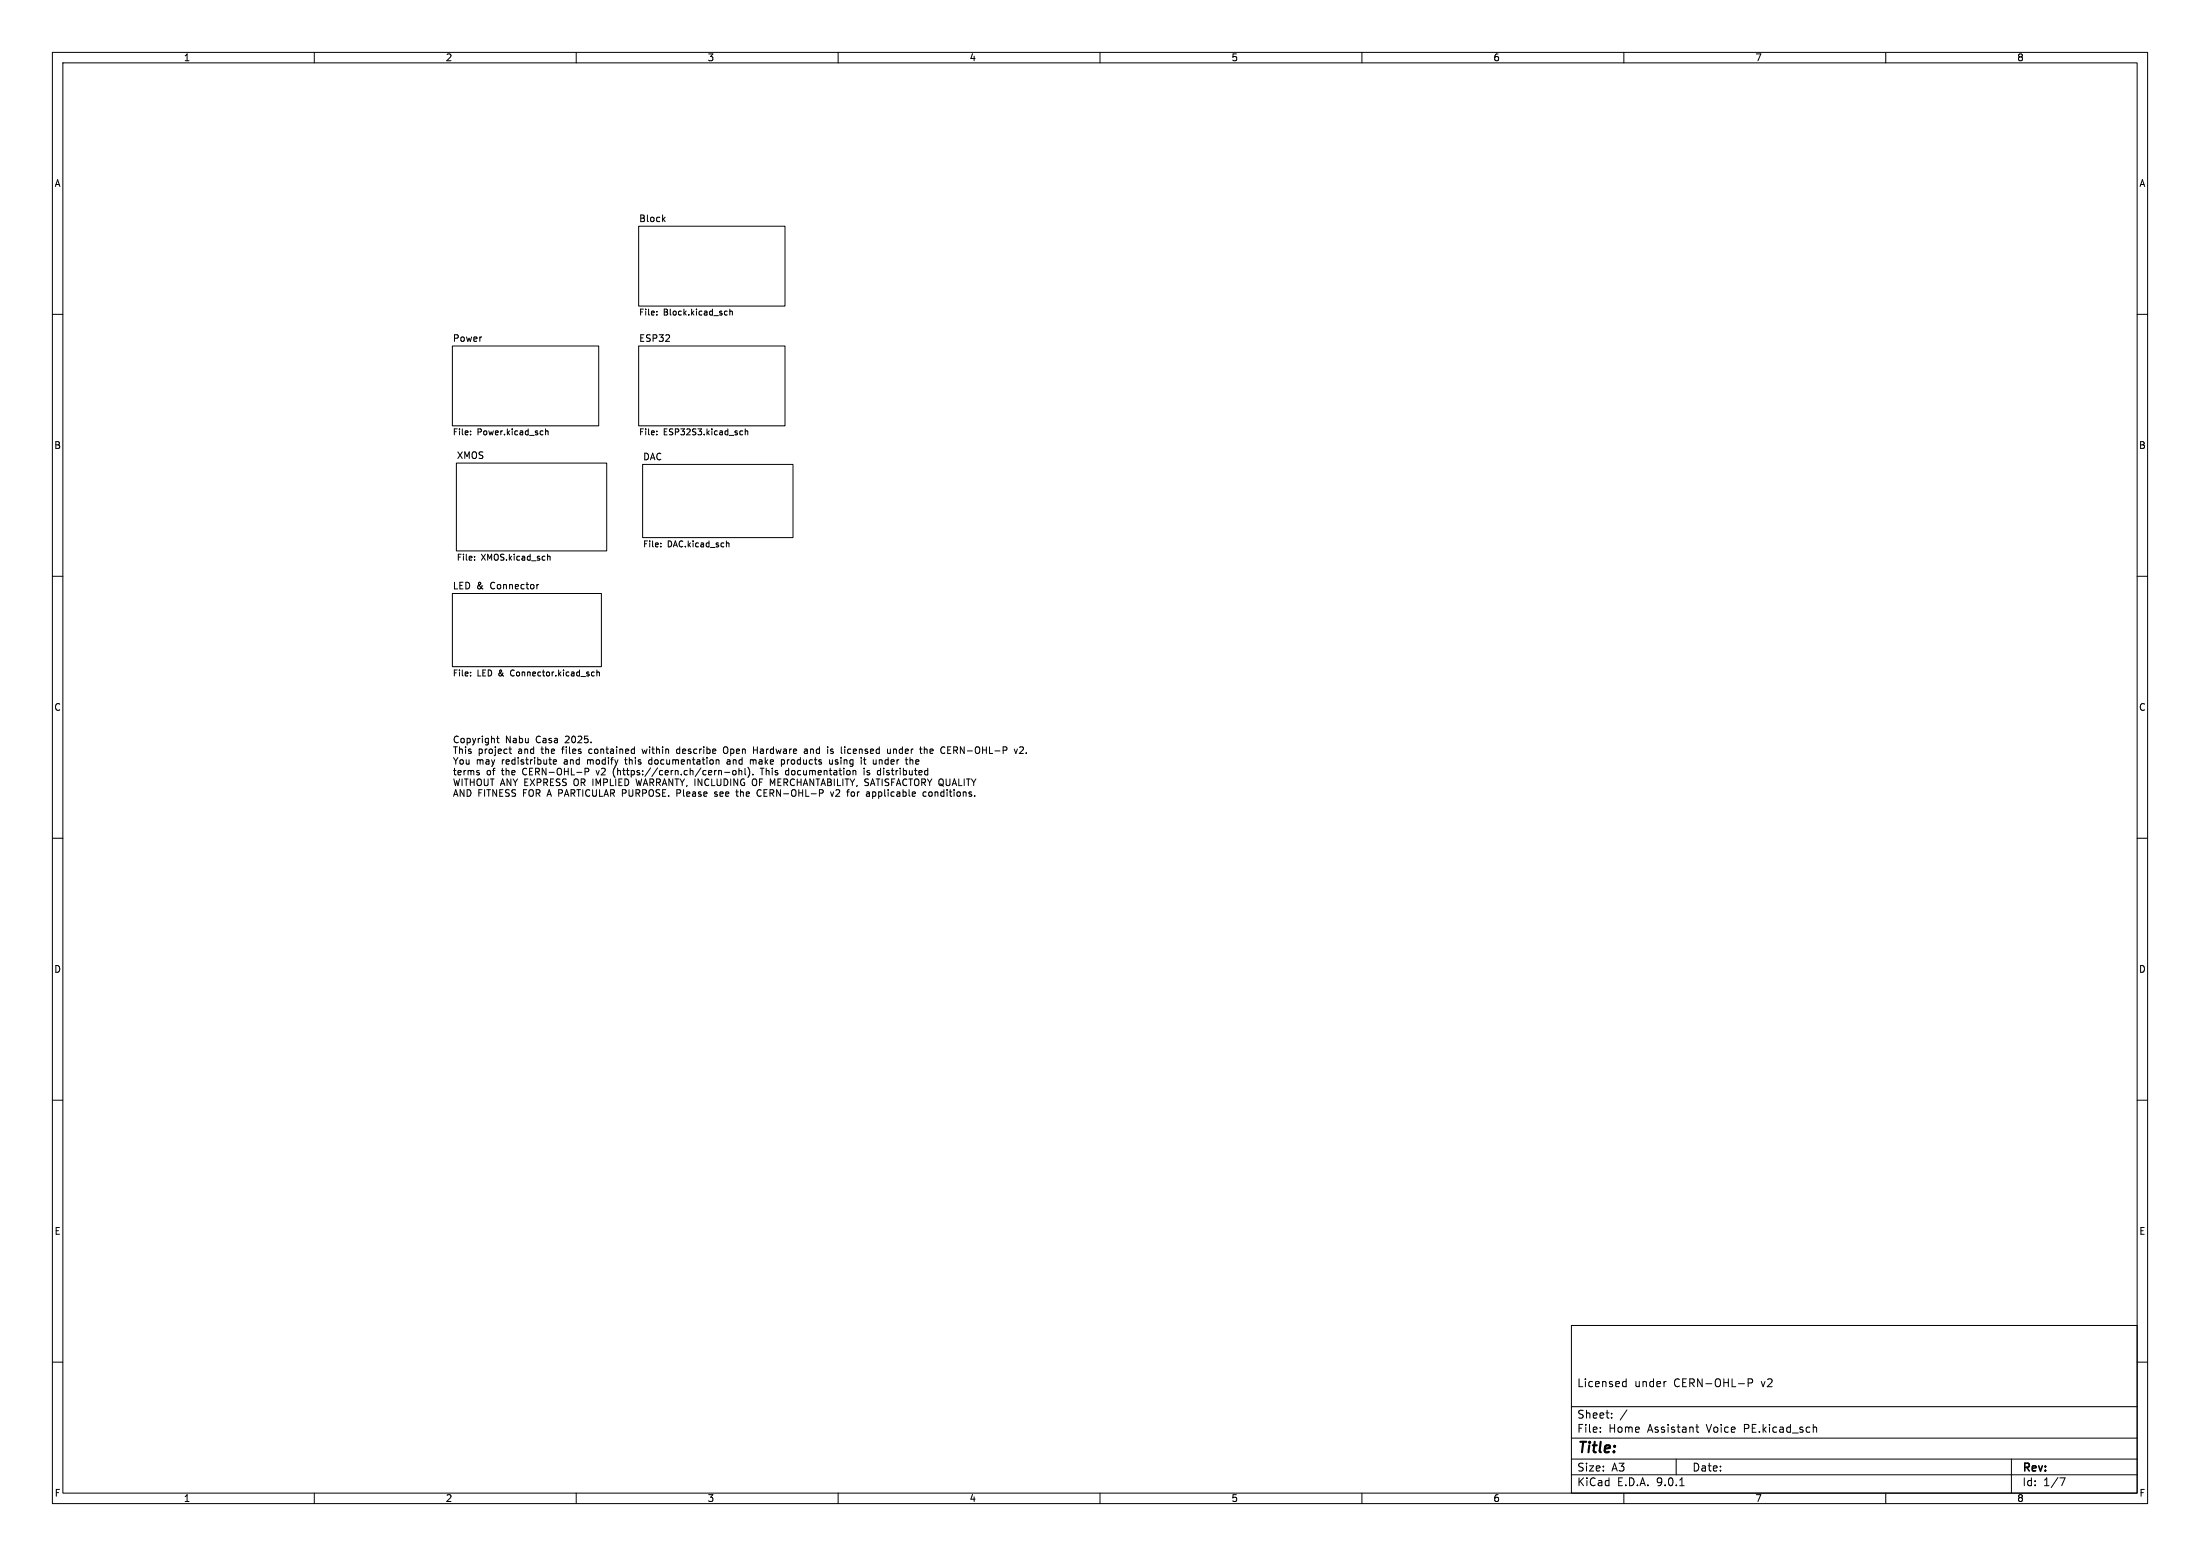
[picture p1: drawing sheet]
<svg xmlns="http://www.w3.org/2000/svg" width="420mm" height="297mm" viewBox="0 0 420 297" stroke-linecap="round" stroke-linejoin="round" font-family="sans-serif">
<g fill="none" stroke="#000" stroke-width=".19">
<path d="M10 10h400v277h-400zM12 12h396v273h-396zM60 10v2M110 10v2M160 10v2M210 10v2M260 10v2M310 10v2M360 10v2M121.9 43.2h28v15.2h-28zM125.4 59.4v.1M126.6 41.8l.4 .5"/>
<path d="M127 41.5l-.5 .4M138.5 59.4h.3M139.3 59.5l.5-.1v.7M139.3 59v1.1M10 60h2M86.4 66h27.9v15.3h-27.9zM121.9 66h28v15.3h-28zM125.4 60v.1M138.8 60.1h-.3M408 60h2M87.1 88.4h28.7v16.8h-28.7zM89.8 82.9v.1"/>
<path d="M89.8 82.3v.1M103.6 82.2l.1 .1M103.7 82.9l-.1 .1M104.1 81.9v1.1M104.1 82.3h.5v.7M122.7 88.6h28.7v14h-28.7zM125.4 82.3v.1M125.4 82.9v.1M141.5 82.2l.3 .1M141.8 82.9l-.3 .1M142.3 82.3h.4l.1 .7M142.3 81.9v1.1"/>
<path d="M10 110h2M86.4 113.3h28.4v14h-28.4zM90.6 106.8v.1M90.6 106.2v.1M102.8 111.6l-.3 .2M104.5 105.8v1.1M104.5 106.3l.5-.1v.7M126.2 104.3v.1M126.2 103.7v.1M138.7 103.7h.4l.1 .7M408 110h2M89.8 128.3v.1"/>
<path d="M89.8 128.9v.1M113.1 128.3h.4M113.5 129h-.4M113.9 128.4l.5-.1v.7M113.9 127.9v1.1M10 160h2M91.2 147.5h.3v.2l-.4 .2M94.8 140.9h.5M95 140.5v1.1l.3 .2M97.2 143h.4M97.3 142.6v1l.3 .2M104.8 145h.5"/>
<path d="M105.1 145.9h.2M105.6 145.4l.6-.1v-.2l-.4-.1-.2 .2 .1 .6h.5M112.2 146.6h-.5v1.3M112.4 147.1l-.2 .2h-.5M112.6 143l-.2 .2v.4l.2 .2M117.1 147l.1 1M119.2 145h.5M119.4 144.6l.1 1.2M121.4 148.7l.3 1.3M122.6 143l.2 .8 .2-.6M124.3 145l-.3 .1-.2 .2 .1 .4 .4 .2M129.2 150.7v1.3"/>
<path d="M129.2 151.4h.5M129.8 143h-.4l-.2 .2 .1 .6h.5M136.8 145.1h.4l.1 .8M136.9 151.2h-.3l-.2 .2 .6 .4M137 151.8l-.2 .2-.4-.1M138.3 147.4h1M138.9 142.7l-.2-.1a.43 .43 0 0 0-.6 .4v.4a.43 .43 0 0 0 .3 .4 .43 .43 0 0 0 .5-.2M139 145l-.2 .1M139.4 145.3l-.4 .1-.2 .2 .2 .3 .4-.1M139.9 147.2l.2-.1 .4 .1v.5l-.1 .1-.3 .1-.2-.1zM140.5 151.2h.4M140.8 152h.1"/>
<path d="M141.1 147.2l.2-.1h.3v.8M141.1 146.6v1.3M142.2 146.6v1.1l.2 .2M142.9 146.7a1.5 1.5 0 0 1-.1 1.6M143.7 149.8l.5 .2M143.7 145.1l.1 .1M143.7 147.8v.1M143.8 145.2v.7M143.9 145.1l-.1 .1M143.9 143.2h.7M144.2 148.7l-.5 .2M144.6 142.6v1.2"/>
<path d="M145.3 151.9h-.5M145.5 146.6v1.3M149.3 145l.4 .1 .1 .2-.1 .4-.4 .2M150 147.7l.2 .2 .4-.1M150.2 147.1l-.2 .2M153.6 143h.5v.8M154.1 143.3h-.4l-.2 .2 .2 .3h.4M158.4 145v.8l.3 .1 .2-.2M158.5 151.2l.4 .8 .3-.8M158.6 143h.4M158.6 143.3l.5 .3-.1 .2h-.3M158.9 145v.9"/>
<path d="M159.5 145.8l.1 .1M159.5 145.1v.3M160.2 151.3l-.7 .7h.8M162.3 143h-.4l-.1 .2 .1 .5 .4 .1M162.6 151.2h.3l.2 .1M163.1 151.9l-.2 .1-.3-.1M163.3 147.1l.1 .8M164.8 145h.5M165 146.6v.2M165 147.1v.8M165 144.6v1.1l.3 .2M165.5 147.8l.4 .1"/>
<path d="M165.7 147.1l-.2 .1 .2 .3M166.6 151.9l.4 .1M166.6 151.2v1.2M167 151.2h-.4M167.9 145v.9M168 147.1h.1M168.1 146.6v1.3M168.1 147.8l-.1 .1M168.3 145.1l-.3-.1-.1 .1M170 143.7l-.4 .1M170 143v.8M170.6 143.1l.2-.1h.3v.8"/>
<path d="M170.6 143v.8M173.8 145.1h.4l.1 .8M176.8 143l.2 .2v.6M176.8 151.2h-.4l-.2 .2 .1 .5h.5M177.6 143v.8M178 151.4l-.3-.2h-.3l-.1 .2 .1 .5 .3 .1 .3-.2M178.1 143.3l-.6 .1M180.9 143.8h.6M180.9 142.6h.6M180.9 143.2h.4M193.6 143l.3 .8 .3-.8M194.7 142.7l.4-.1 .3 .3-.8 .9h.8"/>
<path d="M195.9 143.7v.1M408 160h2M10 210h2M408 210h2M300 253h108v32h-108zM10 260h2M300 278.5h108M300 274.5h108M300 268.5h108M305.5 273.2v.2M305.5 272.5v.1M307.7 270.5v.2"/>
<path d="M307.7 269.8v.1M309.9 264.6h.5M309.9 263.8h.5M310.4 263.2v1.5M310.6 269.1l-1.3 1.9M317.9 263.7h.2M320 278.5v3M323.7 272.4h.6M323.9 271.9v1.3l.4 .2M333.7 264l.7-.1 .2-.2-.1-.4-.2-.1h-.6v1.5M346.4 272.4h.2l.2 .2v.8M384 278.5v6.5"/>
<path d="M408 260h2M60 285v2M110 285v2M160 285v2M210 285v2M260 285v2M300 281.5h108M310 285v2M320.7 283.6h.8M360 285v2M393.2 282.1h1l-.6 1.5"/>
</g>
<text font-size="2.8" x="301" y="277.9">Title:</text>
<g font-size="2.1">
<text x="301" y="265">Licensed</text>
<text x="312" y="265">under</text>
<text x="319.6" y="265">CERN-OHL-P</text>
<text x="336.4" y="265">v2</text>
<text x="301" y="273.7">File:</text>
<text x="301" y="271">Sheet:</text>
<text x="307.1" y="273.7">Home</text>
<text x="314.6" y="273.7">Assistant</text>
<text x="326" y="273.7">Voice</text>
<text x="333.2" y="273.7">PE.kicad_sch</text>
<text x="301" y="281.1">Size:</text>
<text x="307.6" y="281.1">A3</text>
<text x="323" y="281.1">Date:</text>
<text x="386" y="281.3">Rev:</text>
<text x="301" y="283.9">KiCad</text>
<text x="308.7" y="283.9">E.D.A.</text>
<text x="316.3" y="283.9">9.0.1</text>
<text x="386" y="283.9">Id:</text>
<text x="390.1" y="283.9">1/7</text>
</g>
<g font-size="1.8">
<text x="35" y="11.9">1</text>
<text x="85" y="11.9">2</text>
<text x="135" y="11.9">3</text>
<text x="185" y="11.9">4</text>
<text x="235" y="11.9">5</text>
<text x="285" y="11.9">6</text>
<text x="335" y="11.9">7</text>
<text x="385" y="11.9">8</text>
<text x="10.3" y="35.9">A</text>
<text x="408.3" y="35.9">A</text>
<text x="121.9" y="42.5">Block</text>
<text x="86.4" y="65.3">Power</text>
<text x="121.9" y="65.3">ESP32</text>
<text x="10.3" y="85.9">B</text>
<text x="87.1" y="87.7">XMOS</text>
<text x="122.7" y="87.9">DAC</text>
<text x="408.2" y="85.9">B</text>
<text x="86.4" y="112.6">LED &amp;</text>
<text x="93.7" y="112.6">Connector</text>
<text x="10.3" y="135.9">C</text>
<text x="408.2" y="135.9">C</text>
<text x="86.4" y="142.1">Copyright</text>
<text x="96.5" y="142.1">Nabu</text>
<text x="102.4" y="142.1">Casa</text>
<text x="108.2" y="142.1">2025.</text>
<text x="86.4" y="144.1">This</text>
<text x="86.4" y="146.1">You</text>
<text x="86.4" y="148.2">terms</text>
<text x="90.9" y="146.1">may</text>
<text x="91.3" y="144.1">project</text>
<text x="92.9" y="148.2">of</text>
<text x="95.9" y="146.1">redistribute</text>
<text x="95.9" y="148.2">the</text>
<text x="99" y="144.1">and</text>
<text x="100" y="148.2">CERN-OHL-P</text>
<text x="103.7" y="144.1">the</text>
<text x="107.8" y="144.1">files</text>
<text x="108" y="146.1">and</text>
<text x="112.6" y="146.1">modify</text>
<text x="113.1" y="144.1">contained</text>
<text x="114.3" y="148.2">v2</text>
<text x="117.7" y="148.2">(https://cern.ch/cern-ohl).</text>
<text x="120" y="146.1">this</text>
<text x="123.5" y="144.1">within</text>
<text x="124.7" y="146.1">documentation</text>
<text x="130.2" y="144.1">describe</text>
<text x="139.4" y="144.1">Open</text>
<text x="139.9" y="146.1">and</text>
<text x="144.5" y="146.1">make</text>
<text x="145.3" y="144.1">Hardware</text>
<text x="146.1" y="148.2">This</text>
<text x="150.6" y="146.1">products</text>
<text x="151" y="148.2">documentation</text>
<text x="155.2" y="144.1">and</text>
<text x="159.8" y="144.1">is</text>
<text x="160" y="146.1">using</text>
<text x="162.6" y="144.1">licensed</text>
<text x="166.2" y="148.2">is</text>
<text x="166.2" y="146.1">it</text>
<text x="168.7" y="146.1">under</text>
<text x="169" y="148.2">distributed</text>
<text x="171.7" y="144.1">under</text>
<text x="175.2" y="146.1">the</text>
<text x="178.2" y="144.1">the</text>
<text x="182.3" y="144.1">CERN-OHL-P</text>
<text x="86.4" y="150.2">WITHOUT ANY EXPRESS</text>
<text x="86.4" y="152.3">AND FITNESS</text>
<text x="100" y="152.3">FOR A PARTICULAR PURPOSE.</text>
<text x="109.8" y="150.2">OR IMPLIED</text>
<text x="122.1" y="150.2">WARRANTY, INCLUDING</text>
<text x="130" y="152.3">Please</text>
<text x="137.5" y="152.3">see</text>
<text x="141.9" y="152.3">the</text>
<text x="144.7" y="150.2">OF MERCHANTABILITY, SATISFACTORY QUALITY</text>
<text x="146" y="152.3">CERN-OHL-P</text>
<text x="160.3" y="152.3">v2</text>
<text x="163.6" y="152.3">for</text>
<text x="167.5" y="152.3">applicable</text>
<text x="178.5" y="152.3">conditions.</text>
<text x="10.3" y="185.9">D</text>
<text x="408.2" y="185.9">D</text>
<text x="10.3" y="235.9">E</text>
<text x="408.3" y="235.9">E</text>
<text x="10.3" y="285.9">F</text>
<text x="35" y="286.9">1</text>
<text x="85" y="286.9">2</text>
<text x="135" y="286.9">3</text>
<text x="185" y="286.9">4</text>
<text x="235" y="286.9">5</text>
<text x="285" y="286.9">6</text>
<text x="335" y="286.9">7</text>
<text x="385" y="286.9">8</text>
<text x="408.3" y="285.9">F</text>
</g>
<g font-size="1.6">
<text x="121.9" y="60.6">File:</text>
<text x="126.7" y="60.6">Block.kicad_sch</text>
<text x="86.4" y="83.4">File:</text>
<text x="91.1" y="83.4">Power.kicad_sch</text>
<text x="121.9" y="83.4">File:</text>
<text x="126.7" y="83.4">ESP32S3.kicad_sch</text>
<text x="87.1" y="107.3">File:</text>
<text x="91.9" y="107.3">XMOS.kicad_sch</text>
<text x="122.7" y="104.8">File:</text>
<text x="127.4" y="104.8">DAC.kicad_sch</text>
<text x="86.4" y="129.4">File:</text>
<text x="91.1" y="129.4">LED &amp;</text>
<text x="97.8" y="129.4">Connector.kicad_sch</text>
</g>
</svg>
